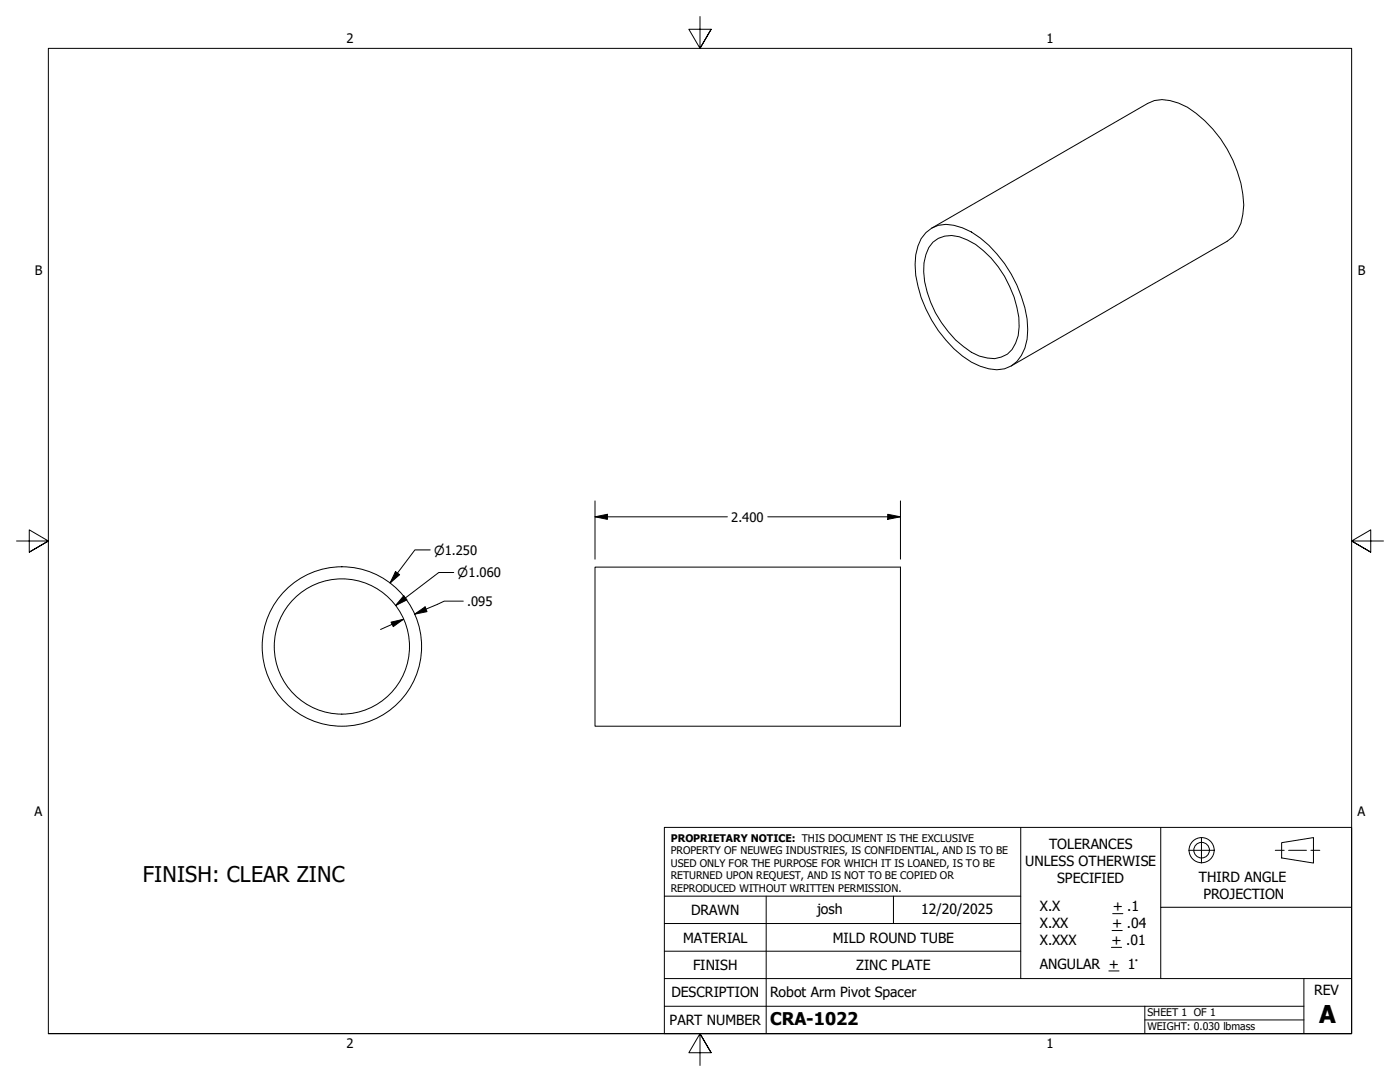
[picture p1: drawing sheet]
<svg xmlns="http://www.w3.org/2000/svg" width="279mm" height="216mm" viewBox="0 0 279 216" stroke-linecap="round" stroke-linejoin="round" font-family="sans-serif">
<!-- layer: Visible (ANSI) -->
<g fill="none" stroke="#000" stroke-width=".2">
<path d="M184.8 46.4a5.7 5.7 0 0 1 5.6-1.4 15.1 15.1 0 0 1 8.5 5.7 25 25 0 0 1 6.2 15.1 8.3 8.3 0 0 1-3.3 7.2 6.8 6.8 0 0 1-6.2 .1 21.7 21.7 0 0 1-10.8-11.4 21.1 21.1 0 0 1-2-10.8l.4-1.8 .6-1.5zM185.9 45.5l43.1-24.9a6.8 6.8 0 0 1 6.2 0 20.1 20.1 0 0 1 8.4 7.1 25.2 25.2 0 0 1 4.6 13.2 9 9 0 0 1-2.1 6.3l-1.2 .9-43.1 24.9M186.2 48.3a5.7 5.7 0 0 1 6.8-.4 19.4 19.4 0 0 1 9.4 11.3 14.9 14.9 0 0 1 .8 7.8 5.3 5.3 0 0 1-4.7 4.6 9.1 9.1 0 0 1-6.2-2.4 21 21 0 0 1-8-15 8.2 8.2 0 0 1 1.9-5.9zM118.7 113.2h61v31.7h-61z"/>
<circle cx="68.2" cy="129" r="15.9"/>
<circle cx="68.2" cy="129" r="13.5"/>
</g>
<!-- layer: Border (ANSI) -->
<path d="M139.7 3.3v6.4l-2.2-3.9h4.4l-2.2 3.9 2.2-3.9M3.3 107.9h6.4l-3.9-2.2v4.5l3.9-2.3-3.9 2.3M276.1 107.9h-6.4l3.9-2.2v4.5l-3.9-2.3 3.9 2.3M9.7 206.2v-196.5h260v196.5h-260h260M141.9 210.1l-2.2-3.9 2.2 3.9h-4.4l2.2-3.9v6.4" fill="none" stroke="#000" stroke-width=".2"/>
<!-- layer: Title (ANSI) -->
<g fill="none" stroke="#000" stroke-width=".2">
<path d="M132.6 165.1h137.1v41.1h-137.1zM132.6 178.8h71.1M152.9 178.8v27.4M178.3 178.8v5.5M203.7 165.1v30.2M231.6 165.1v15.9M237.2 169.7h5.1M239.8 167.1v5.1M254.5 169.7h1.8M255.8 168.1l6.3-1v5.1l-6.3-1zM257.2 169.7h3.5M261.6 169.7h1.8"/>
<path d="M132.6 195.3h137.1M132.6 189.8h71.1M132.6 184.3h71.1M221.3 193.7h2M221.8 189h2M221.9 185.7h2.1M222.1 182.3h2M260.2 195.3v10.9M269.7 181h-38.1v14.3M132.6 200.8h127.6M228.5 203.5h31.7M228.5 200.8v5.4"/>
<circle cx="239.8" cy="169.6" r="2.51"/>
<circle cx="239.8" cy="169.6" r="1.56"/>
</g>
<!-- layer: Dimension (ANSI) -->
<g fill="none" stroke="#000" stroke-width=".2">
<path d="M118.7 99.9v11.7M179.7 99.9v11.7M78.9 114l.9 .7-1.9 1.6zM80.6 118.9l.6 .8-2.3 1.1zM85.9 109.7h-3.1l-4.9 6.6M90.6 114.2h-3l-8.7 6.6M92.5 120h-3.9l-5.9 2.6M118.7 103.1l2.5-.5v1zM118.7 103.1h26.5M153.2 103.1h26.5M177.2 102.6l2.5 .5-2.5 .5zM78 124.1l2.5-.5-2 1.4z"/>
<path d="M80.5 123.6l-4.6 2M82.7 122.6l2.1-1.5 .4 .9z"/>
</g>
<path d="M78.9 114l.9 .7-1.9 1.6zM80.6 118.9l.6 .8-2.3 1.1zM118.7 103.1l2.5-.5v1zM177.2 102.6l2.5 .5-2.5 .5zM78 124.1l2.5-.5-2 1.4zM82.7 122.6l2.1-1.5 .4 .9z" fill="#000"/>
<text font-size="4.9" x="263.3" y="204.2">A</text>
<text font-size="4.3" x="28.5" y="176">FINISH: CLEAR ZINC</text>
<text font-size="3.5" x="153.7" y="204.6">CRA-1022</text>
<g font-size="2.8">
<text x="204.6" y="172.8">UNLESS OTHERWISE</text>
<text x="209.4" y="169.5">TOLERANCES</text>
<text x="211" y="176.1">SPECIFIED</text>
<text x="239.3" y="176.1">THIRD ANGLE</text>
<text x="240.2" y="179.4">PROJECTION</text>
<text x="137.9" y="182.6">DRAWN</text>
<text x="163.1" y="182.3">josh</text>
<text x="183.8" y="182.4">12/20/2025</text>
<text x="207.5" y="181.9">X.X</text>
<text x="207.5" y="185.2">X.XX</text>
<text x="221.9" y="185.2">+ .04</text>
<text x="222.1" y="181.9">+ .1</text>
<text x="136.3" y="188.1">MATERIAL</text>
<text x="166.2" y="188.1">MILD ROUND TUBE</text>
<text x="207.5" y="188.5">X.XXX</text>
<text x="221.8" y="188.5">+ .01</text>
<text x="138.3" y="193.5">FINISH</text>
<text x="170.9" y="193.5">ZINC PLATE</text>
<text x="207.5" y="193.3">ANGULAR + 1°</text>
<text x="134" y="199">DESCRIPTION</text>
<text x="153.7" y="198.9">Robot Arm Pivot Spacer</text>
<text x="262.3" y="198.6">REV</text>
<text x="133.6" y="204.5">PART NUMBER</text>
</g>
<g font-size="2.6">
<text x="69.2" y="8.6">2</text>
<text x="208.9" y="8.6">1</text>
<text x="6.9" y="54.9">B</text>
<text x="271" y="54.9">B</text>
<text x="145.9" y="104.1">2.400</text>
<text x="93.2" y="120.9">.095</text>
<text x="6.9" y="162.9">A</text>
<text x="270.9" y="162.9">A</text>
<text x="69.2" y="209.2">2</text>
<text x="208.9" y="209.2">1</text>
</g>
<g font-size="2.5">
<text x="86.6" y="110.7">⌀1.250</text>
<text x="91.3" y="115.1">⌀1.060</text>
</g>
<g font-size="2.1">
<text x="133.9" y="168">PROPRIETARY NOTICE: THIS DOCUMENT IS THE EXCLUSIVE</text>
<text x="133.9" y="170.4">PROPERTY OF NEUWEG INDUSTRIES, IS CONFIDENTIAL, AND IS TO BE</text>
<text x="133.9" y="173">USED ONLY FOR THE PURPOSE FOR WHICH IT IS LOANED, IS TO BE</text>
<text x="133.9" y="175.5">RETURNED UPON REQUEST, AND IS NOT TO BE COPIED OR</text>
<text x="133.9" y="178">REPRODUCED WITHOUT WRITTEN PERMISSION.</text>
<text x="229" y="202.8">SHEET 1 OF 1</text>
<text x="229" y="205.6">WEIGHT: 0.030 lbmass</text>
</g>
</svg>
